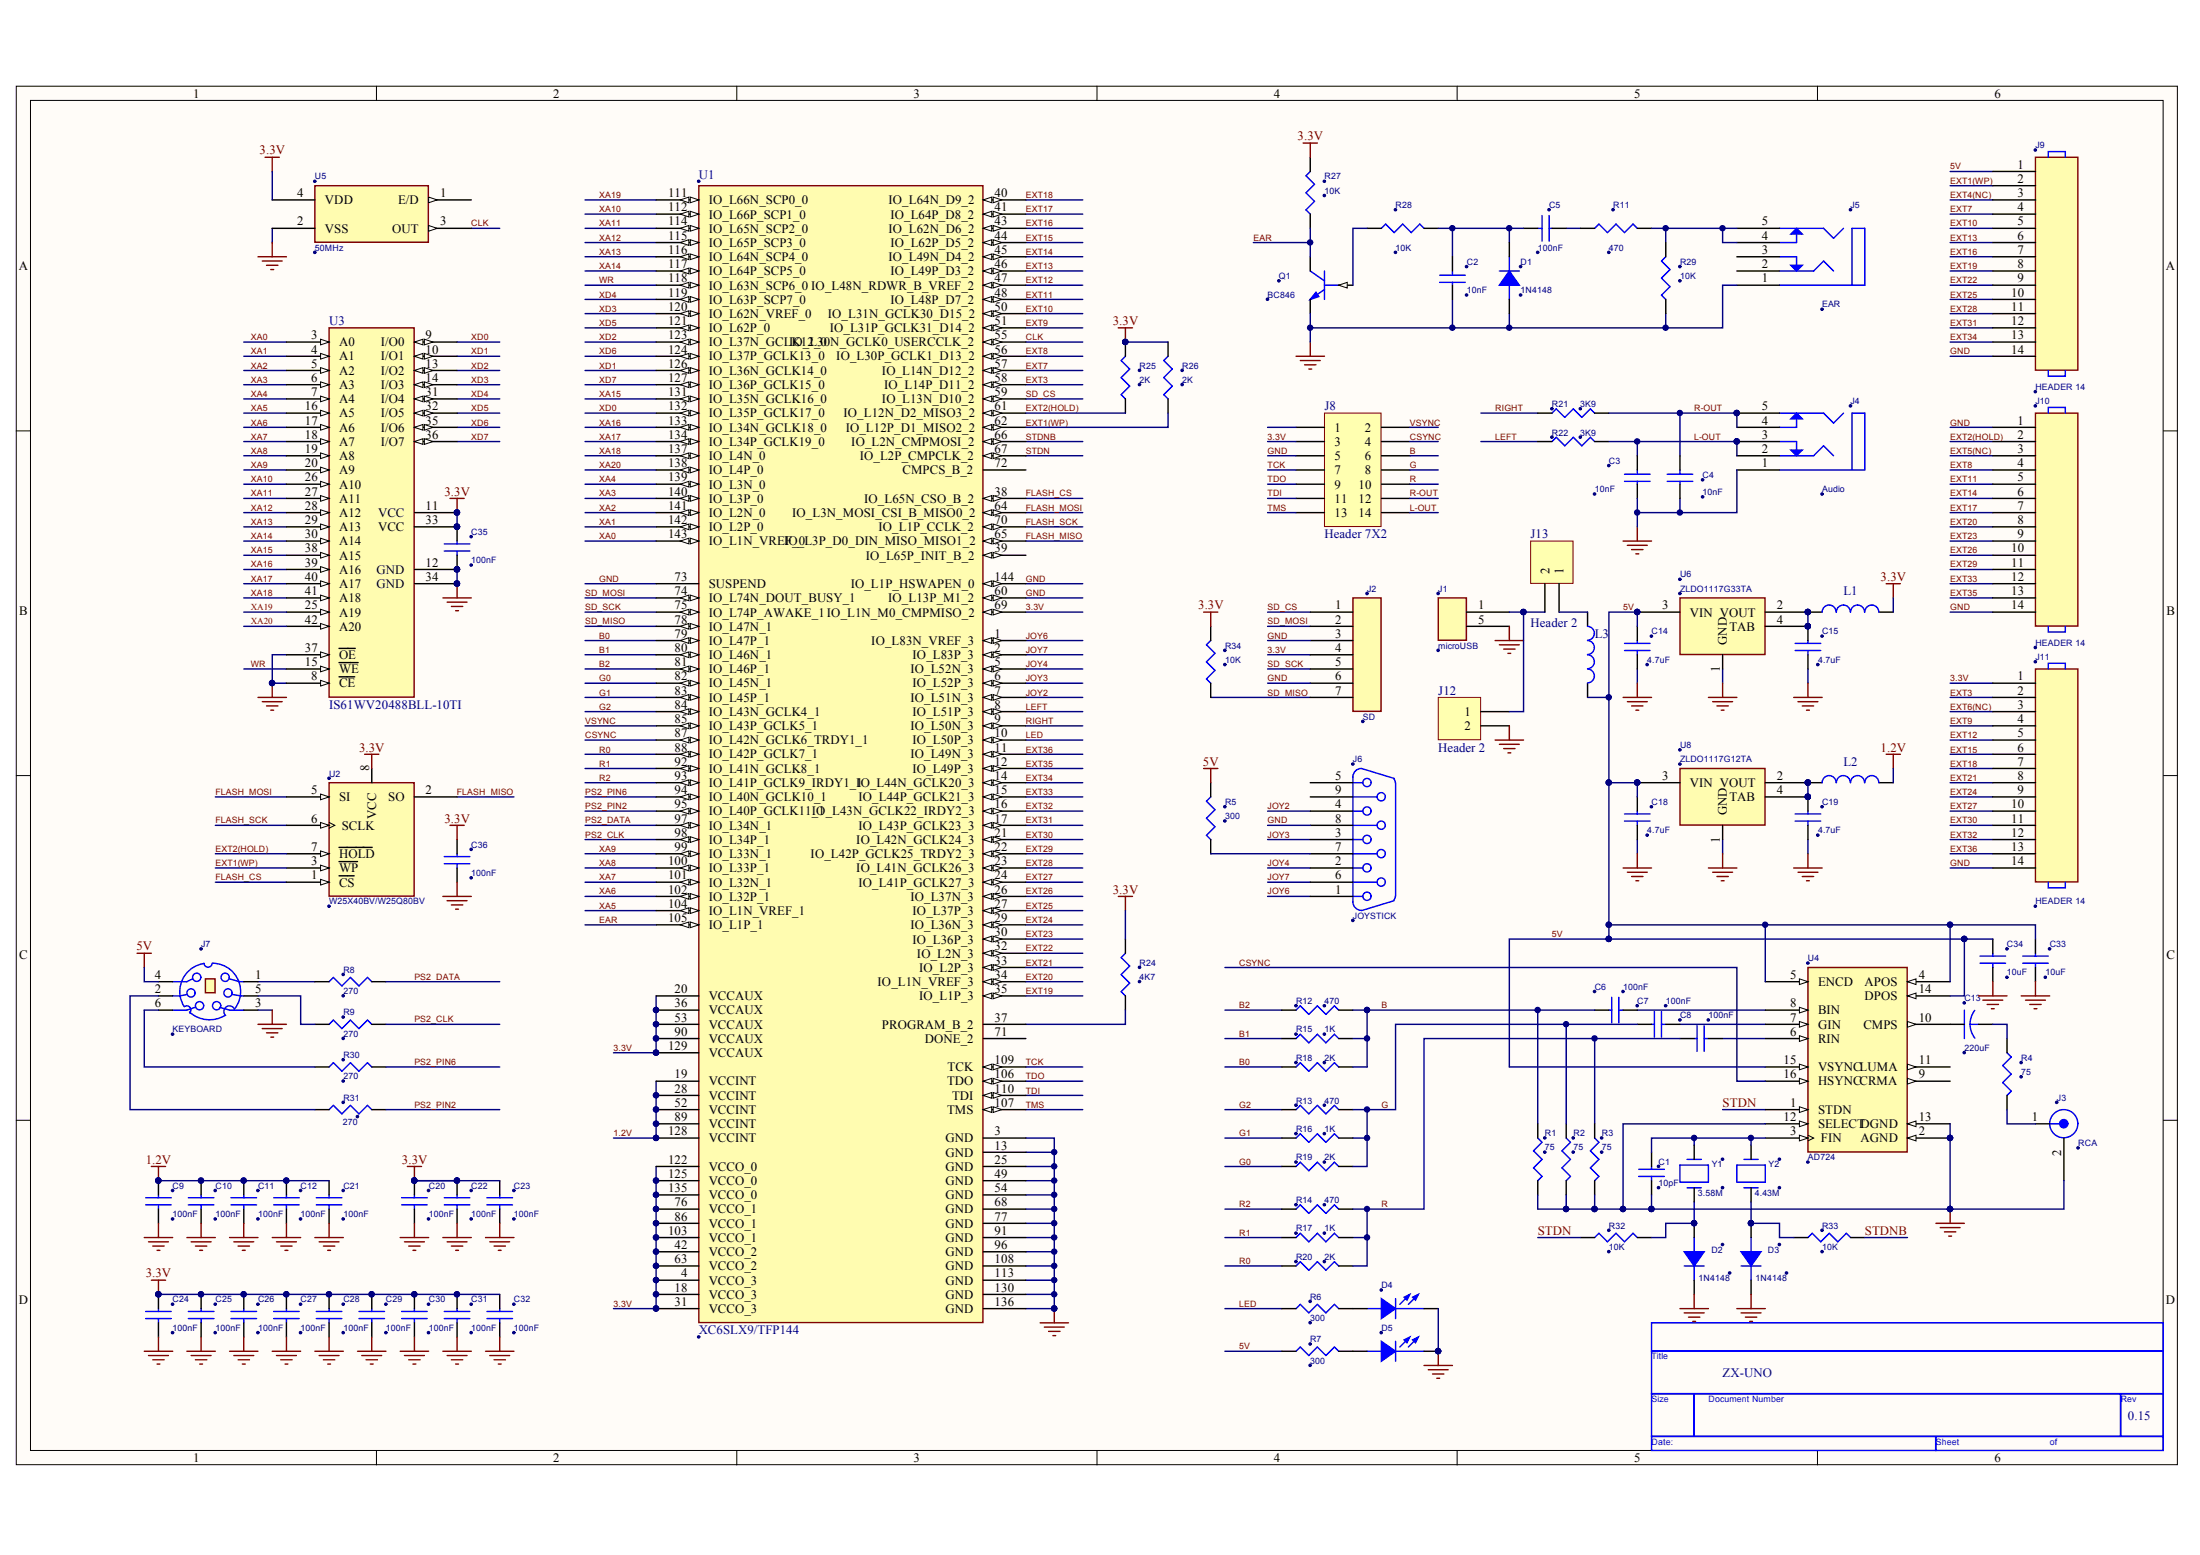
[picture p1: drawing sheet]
# Altium project ZX_UNO_0_15.PrjPCB
1 sheet, 98 parts. Net scope: global (net labels, ports and power ports of the same name join across sheets).
Board file: ZX_UNO_0_15.PcbDoc

## Sheet ZX_UNO_0_15.SchDoc
size 386 x 246 mm

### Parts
*  Page Count: 1  Page Size: A  Title: ZX-UNO  RevCode: 0.14  Doc: Superfo, AntonioVillena, McLeod  (hidden comment: TitleBlock0)  (graphical)
C1  10pF  [SM/C_0805]
C2  10nF  [SM/C_0805]
C3  10nF  [SM/C_0805]
C4  10nF  [SM/C_0805]
C5  100nF  [SM/C_0603]
C6  100nF  [SM/C_0603]
C7  100nF  [SM/C_0603]
C8  100nF  [SM/C_0603]
C9  100nF  [SM/C_0603]
C10  100nF  [SM/C_0603]
C11  100nF  [SM/C_0603]
C12  100nF  [SM/C_0603]
C13  220uF  [CAP/D6.6MM]
C14  4.7uF  [SM/C_0805]
C15  4.7uF  [SM/C_0805]
C18  4.7uF  [SM/C_0805]
C19  4.7uF  [SM/C_0805]
C20  100nF  [SM/C_0603]
C21  100nF  [SM/C_0603]
C22  100nF  [SM/C_0603]
C23  100nF  [SM/C_0603]
C24  100nF  [SM/C_0603]
C25  100nF  [SM/C_0603]
C26  100nF  [SM/C_0603]
C27  100nF  [SM/C_0603]
C28  100nF  [SM/C_0603]
C29  100nF  [SM/C_0603]
C30  100nF  [SM/C_0603]
C31  100nF  [SM/C_0603]
C32  100nF  [SM/C_0603]
C33  10uF  [SM/C_0805]
C34  10uF  [SM/C_0805]
C35  100nF  [SM/C_0603]
C36  100nF  [SM/C_0603]
D1  1N4148  [SM/DO213AA_21]
D2  1N4148  [SM/DO213AA_21]
D3  1N4148  [SM/DO213AA_21]
D4  LED  [SM/D_0805_21]  (value not drawn)
D5  LED  [SM/D_0805_21]  (value not drawn)
J1  microUSB  [MICRO USB 609-4613-1-ND]
J2  SD  [SD 101-00708-64-ND]
J3  RCA  [RCA JACK RCJ-04X - duplicate]
J4  Audio  [AUDIO JACK PSG01538 - duplicate]
J5  EAR  [AUDIO JACK PSG01538 - duplicate]
J6  JOYSTICK  [DSUB/RP.318/TM/9 - duplicate]
J7  KEYBOARD  [DINC/MIN_TM/6]
J8  Header 7X2  [HDR2X7]
J9  HEADER 14  [BLKCON.100/VH/TM1SQ/W.100/14]
J10  HEADER 14  [BLKCON.100/VH/TM1SQ/W.100/14]
J11  HEADER 14  [BLKCON.100/VH/TM1SQ/W.100/14]
J12  Header 2  [HDR1X2]
J13  Header 2  [HDR1X2]
L1  Inductor  [SM/L_0805]  (value not drawn)
L2  Inductor  [SM/L_0805]  (value not drawn)
L3  Inductor  [SM/L_0805]  (value not drawn)
Q1  BC846  [SM/SOT23_231]
R1  75  [SM/R_0805]
R2  75  [SM/R_0805]
R3  75  [SM/R_0805]
R4  75  [SM/R_0805]
R5  300  [SM/R_0805]
R6  300  [SM/R_0805]
R7  300  [SM/R_0805]
R8  270  [SM/R_0805]
R9  270  [SM/R_0805]
R11  470  [SM/R_0805]
R12  470  [SM/R_0805]
R13  470  [SM/R_0805]
R14  470  [SM/R_0805]
R15  1K  [SM/R_0805]
R16  1K  [SM/R_0805]
R17  1K  [SM/R_0805]
R18  2K  [SM/R_0805]
R19  2K  [SM/R_0805]
R20  2K  [SM/R_0805]
R21  3K9  [SM/R_0805]
R22  3K9  [SM/R_0805]
R24  4K7  [SM/R_0805]
R25  2K  [SM/R_0805]
R26  2K  [SM/R_0805]
R27  10K  [SM/R_0805]
R28  10K  [SM/R_0805]
R29  10K  [SM/R_0805]
R30  270  [SM/R_0805]
R31  270  [SM/R_0805]
R32  10K  [SM/R_0805]
R33  10K  [SM/R_0805]
R34  10K  [SM/R_0805]
U1  XC6SLX9/TFP144_1
U2  W25X40BV/W25Q80BV  [SOJ.050/8/WB.300/L.200]
U3  IS61WV20488BLL-10TI  [SOP80P1176-44M]
U4  AD724  [SOJ.050/16/WB.400/L.400]
U5  50MHz  [SM/OSC]
U6  ZLDO1117G33TA  [SM/SOT223]
U8  ZLDO1117G12TA  [SM/SOT223]
Y1  3.58M  [RAD/.300X.125/LS.200/.031]
Y2  4.43M  [RAD/.300X.125/LS.200/.031]

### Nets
1.2V: C9.1 C10.1 C11.1 C12.1 C21.1 L2.2 U1.19(VCCINT) U1.28(VCCINT) U1.52(VCCINT) U1.89(VCCINT) U1.128(VCCINT)
3.3V: C20.1 C22.1 C23.1 C24.1 C25.1 C26.1 C27.1 C28.1 C29.1 C30.1 C31.1 C32.1 C35.1 C36.1 J2.4 J8.3 J11.1 L1.2 R24.2 R25.2 R26.2 R27.1 R34.2 U1.4(VCCO_3) U1.18(VCCO_3) U1.20(VCCAUX) U1.31(VCCO_3) U1.36(VCCAUX) U1.42(VCCO_2) U1.53(VCCAUX) U1.63(VCCO_2) U1.69(IO_L1N_M0_CMPMISO_2) U1.76(VCCO_1) U1.86(VCCO_1) U1.90(VCCAUX) U1.103(VCCO_1) U1.122(VCCO_0) U1.125(VCCO_0) U1.129(VCCAUX) U1.135(VCCO_0) U2.8(VCC) U3.11(VCC) U3.33(VCC) U5.4(VDD)
5V: C14.1 C18.1 C33.1 C34.1 J7.4 J9.1 L3.2 R5.2 R7.1 U4.4(APOS) U4.5(ENCD) U4.14(DPOS) U4.15(VSYNC) U6.3(VIN) U8.3(VIN)
GND: C1.2 C2.1 C3.1 C4.1 C9.2 C10.2 C11.2 C12.2 C14.2 C15.2 C18.2 C19.2 C20.2 C21.2 C22.2 C23.2 C24.2 C25.2 C26.2 C27.2 C28.2 C29.2 C30.2 C31.2 C32.2 C33.2 C34.2 C35.2 C36.2 D1.1(A) D2.2(K) D3.2(K) D4.2(CATHODE) D5.2(CATHODE) J1.5 J2.3 J2.6 J3.2(SHIELD) J4.1(E) J5.1(E) J6.8 J7.3 J7.M1(GND) J7.M2(GND) J7.M3(GND) J8.5 J9.14 J10.1 J10.14 J11.14 J12.2 Q1.3(EMITTER) R1.2 R2.2 R3.2 R29.2 U1.3(GND) U1.13(GND) U1.25(GND) U1.49(GND) U1.54(GND) U1.60(IO_L13P_M1_2) U1.68(GND) U1.73(SUSPEND) U1.77(GND) U1.91(GND) U1.96(GND) U1.108(GND) U1.113(GND) U1.130(GND) U1.136(GND) U1.144(IO_L1P_HSWAPEN_0) U2.4(GND) U3.8(~{CE}) U3.12(GND) U3.34(GND) U3.37(~{OE}) U4.2(AGND) U4.12(SELECT) U4.13(DGND) U5.2(VSS) U6.1(GND) U8.1(GND)
B: C6.1 J8.6 R1.1 R12.2 R15.2 R18.2
B0: R18.1 U1.79(IO_L47P_1)
B1: R15.1 U1.80(IO_L46N_1)
B2: R12.1 U1.81(IO_L46P_1)
CLK: U1.55(IO_L30N_GCLK0_USERCCLK_2) U5.3(OUT)
CSYNC: J8.4 U1.87(IO_L42N_GCLK6_TRDY1_1) U4.16(HSYNC)
EAR: Q1.1(COLLECTOR) R27.2 U1.105(IO_L1P_1)
EXT1(WP): J9.2 R26.1 U1.62(IO_L12P_D1_MISO2_2) U2.3(~{WP})
EXT2(HOLD): J10.2 R25.1 U1.61(IO_L12N_D2_MISO3_2) U2.7(~{HOLD})
EXT3: J11.2 U1.58(IO_L14P_D11_2)
EXT4(NC): J9.3
EXT5(NC): J10.3
EXT6(NC): J11.3
EXT7: J9.4 U1.57(IO_L14N_D12_2)
EXT8: J10.4 U1.56(IO_L30P_GCLK1_D13_2)
EXT9: J11.4 U1.51(IO_L31P_GCLK31_D14_2)
EXT10: J9.5 U1.50(IO_L31N_GCLK30_D15_2)
EXT11: J10.5 U1.48(IO_L48P_D7_2)
EXT12: J11.5 U1.47(IO_L48N_RDWR_B_VREF_2)
EXT13: J9.6 U1.46(IO_L49P_D3_2)
EXT14: J10.6 U1.45(IO_L49N_D4_2)
EXT15: J11.6 U1.44(IO_L62P_D5_2)
EXT16: J9.7 U1.43(IO_L62N_D6_2)
EXT17: J10.7 U1.41(IO_L64P_D8_2)
EXT18: J11.7 U1.40(IO_L64N_D9_2)
EXT19: J9.8 U1.35(IO_L1P_3)
EXT20: J10.8 U1.34(IO_L1N_VREF_3)
EXT21: J11.8 U1.33(IO_L2P_3)
EXT22: J9.9 U1.32(IO_L2N_3)
EXT23: J10.9 U1.30(IO_L36P_3)
EXT24: J11.9 U1.29(IO_L36N_3)
EXT25: J9.10 U1.27(IO_L37P_3)
EXT26: J10.10 U1.26(IO_L37N_3)
EXT27: J11.10 U1.24(IO_L41P_GCLK27_3)
EXT28: J9.11 U1.23(IO_L41N_GCLK26_3)
EXT29: J10.11 U1.22(IO_L42P_GCLK25_TRDY2_3)
EXT30: J11.11 U1.21(IO_L42N_GCLK24_3)
EXT31: J9.12 U1.17(IO_L43P_GCLK23_3)
EXT32: J11.12 U1.16(IO_L43N_GCLK22_IRDY2_3)
EXT33: J10.12 U1.15(IO_L44P_GCLK21_3)
EXT34: J9.13 U1.14(IO_L44N_GCLK20_3)
EXT35: J10.13 U1.12(IO_L49P_3)
EXT36: J11.13 U1.11(IO_L49N_3)
FLASH_CS: U1.38(IO_L65N_CSO_B_2) U2.1(~{CS})
FLASH_MISO: U1.65(IO_L3P_D0_DIN_MISO_MISO1_2) U2.2(SO)
FLASH_MOSI: U1.64(IO_L3N_MOSI_CSI_B_MISO0_2) U2.5(SI)
FLASH_SCK: U1.70(IO_L1P_CCLK_2) U2.6(SCLK)
G: C7.1 J8.8 R2.1 R13.2 R16.2 R19.2
G0: R19.1 U1.82(IO_L45N_1)
G1: R16.1 U1.83(IO_L45P_1)
G2: R13.1 U1.84(IO_L43N_GCLK4_1)
JOY2: J6.4 U1.7(IO_L51N_3)
JOY3: J6.3 U1.6(IO_L52P_3)
JOY4: J6.2 U1.5(IO_L52N_3)
JOY5: J6.9 U1.39(IO_L65P_INIT_B_2)
JOY6: J6.1 U1.1(IO_L83N_VREF_3)
JOY7: J6.6 U1.2(IO_L83P_3)
L-OUT: C3.2 J4.2(D) J4.3(C) J8.14 R22.2
LED: R6.1 U1.10(IO_L50P_3)
LEFT: R22.1 U1.8(IO_L51P_3)
PS2_CLK: R9.2 U1.98(IO_L34P_1)
PS2_DATA: R8.2 U1.97(IO_L34N_1)
PS2_PIN2: R31.2 U1.95(IO_L40P_GCLK11_1)
PS2_PIN6: R30.2 U1.94(IO_L40N_GCLK10_1)
R: C8.1 J8.10 R3.1 R14.2 R17.2 R20.2
R0: R20.1 U1.88(IO_L42P_GCLK7_1)
R1: R17.1 U1.92(IO_L41N_GCLK8_1)
R2: R14.1 U1.93(IO_L41P_GCLK9_IRDY1_1)
R-OUT: C4.2 J4.4(B) J4.5(A) J8.12 R21.2
RIGHT: R21.1 U1.9(IO_L50N_3)
SD_CS: J2.1 U1.59(IO_L13N_D10_2)
SD_MISO: J2.7 R34.1 U1.78(IO_L47N_1)
SD_MOSI: J2.2 U1.74(IO_L74N_DOUT_BUSY_1)
SD_SCK: J2.5 U1.75(IO_L74P_AWAKE_1)
STDN: R32.1 U1.67(IO_L2P_CMPCLK_2) U4.1(STDN)
STDNB: R33.2 U1.66(IO_L2N_CMPMOSI_2)
TCK: J8.7 U1.109(TCK)
TDI: J8.11 U1.110(TDI)
TDO: J8.9 U1.106(TDO)
TMS: J8.13 U1.107(TMS)
VSYNC: J8.2 U1.85(IO_L43P_GCLK5_1)
WR: U1.118(IO_L63N_SCP6_0) U3.15(~{WE})
XA0: U1.143(IO_L1N_VREF_0) U3.3(A0)
XA1: U1.142(IO_L2P_0) U3.4(A1)
XA2: U1.141(IO_L2N_0) U3.5(A2)
XA3: U1.140(IO_L3P_0) U3.6(A3)
XA4: U1.139(IO_L3N_0) U3.7(A4)
XA5: U1.104(IO_L1N_VREF_1) U3.16(A5)
XA6: U1.102(IO_L32P_1) U3.17(A6)
XA7: U1.101(IO_L32N_1) U3.18(A7)
XA8: U1.100(IO_L33P_1) U3.19(A8)
XA9: U1.99(IO_L33N_1) U3.20(A9)
XA10: U1.112(IO_L66P_SCP1_0) U3.26(A10)
XA11: U1.114(IO_L65N_SCP2_0) U3.27(A11)
XA12: U1.115(IO_L65P_SCP3_0) U3.28(A12)
XA13: U1.116(IO_L64N_SCP4_0) U3.29(A13)
XA14: U1.117(IO_L64P_SCP5_0) U3.30(A14)
XA15: U1.131(IO_L35N_GCLK16_0) U3.38(A15)
XA16: U1.133(IO_L34N_GCLK18_0) U3.39(A16)
XA17: U1.134(IO_L34P_GCLK19_0) U3.40(A17)
XA18: U1.137(IO_L4N_0) U3.41(A18)
XA19: U1.111(IO_L66N_SCP0_0) U3.25(A19)
XA20: U1.138(IO_L4P_0) U3.42(A20)
XD0: U1.132(IO_L35P_GCLK17_0) U3.9(I/O0)
XD1: U1.126(IO_L36N_GCLK14_0) U3.10(I/O1)
XD2: U1.123(IO_L37N_GCLK12_0) U3.13(I/O2)
XD3: U1.120(IO_L62N_VREF_0) U3.14(I/O3)
XD4: U1.119(IO_L63P_SCP7_0) U3.31(I/O4)
XD5: U1.121(IO_L62P_0) U3.32(I/O5)
XD6: U1.124(IO_L37P_GCLK13_0) U3.35(I/O6)
XD7: U1.127(IO_L36P_GCLK15_0) U3.36(I/O7)
NetC1_1: C1.1 U4.3(FIN) Y1.1 Y2.1
NetC2_2: C2.2 C5.2 D1.2(K) R28.1
NetC5_1: C5.1 R11.2
NetC6_2: C6.2 U4.8(BIN)
NetC7_2: C7.2 U4.7(GIN)
NetC8_2: C8.2 U4.6(RIN)
NetC13_1: C13.1 U4.10(CMPS)
NetC13_2: C13.2 R4.1
NetC15_1: C15.1 L1.1 U6.2(VOUT) U6.4(TAB)
NetC19_1: C19.1 L2.1 U8.2(VOUT) U8.4(TAB)
NetD2_1: D2.1(A) R32.2 Y1.2
NetD3_1: D3.1(A) R33.1 Y2.2
NetD4_1: D4.1(ANODE) R6.2
NetD5_1: D5.1(ANODE) R7.2
NetJ1_1: J1.1 J12.1 J13.2
NetJ3_1: J3.1(CENTER) R4.2
NetJ5_4: J5.4(B) J5.5(A) R11.1 R29.1
NetJ6_7: J6.7 R5.1
NetJ7_1: J7.1 R8.1
NetJ7_2: J7.2 R31.1
NetJ7_5: J7.5 R9.1
NetJ7_6: J7.6 R30.1
NetJ13_1: J13.1 L3.1
NetQ1_2: Q1.2(BASE) R28.2
NetR24_1: R24.1 U1.37(PROGRAM_B_2)

Not connected (* = marked no-connect by the designer): J5 2(D) 3(C); J6 5; J8 1; U1 71(DONE_2) 72(CMPCS_B_2); U4 9(CRMA) 11(LUMA); U5 1(E/D)
